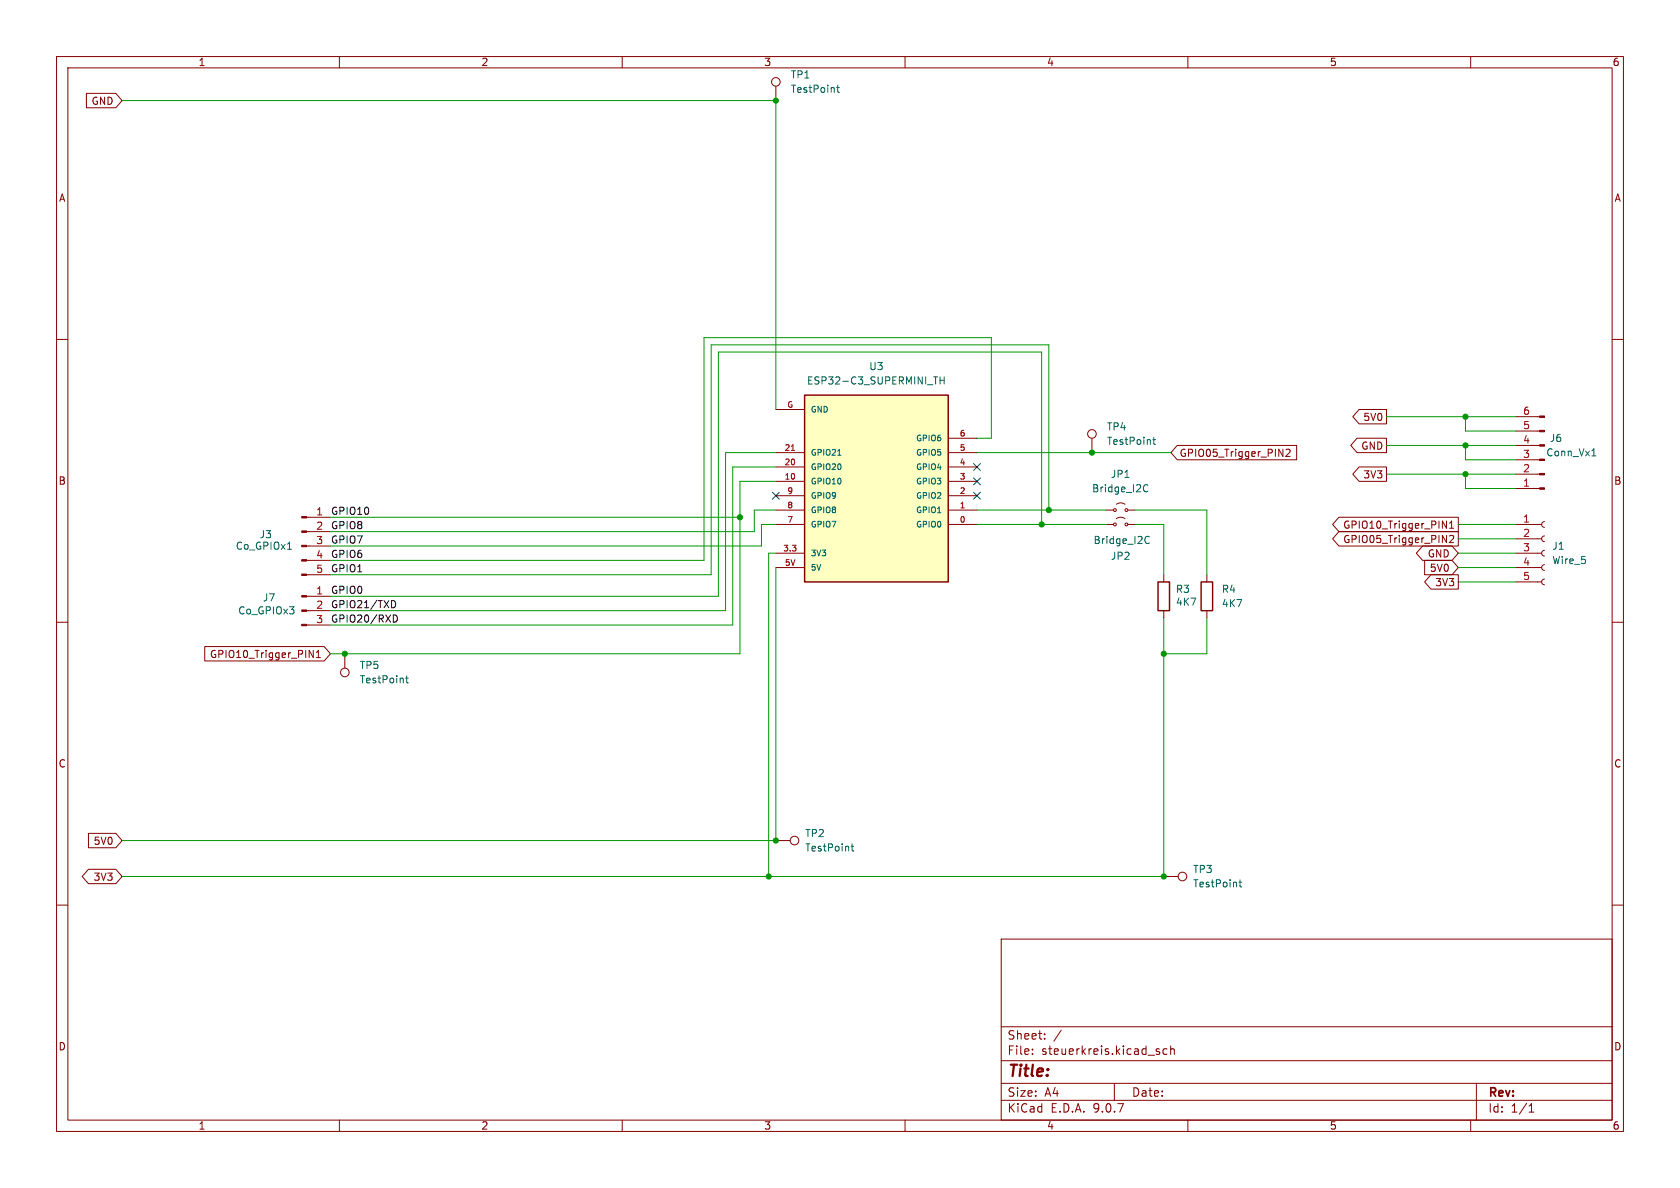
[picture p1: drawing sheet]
(kicad_sch
 (version 20250114)
 (generator "eeschema")
 (generator_version "9.0")
 (paper "A4")
 (lib_symbols
  (symbol "Connector:Conn_01x03_Pin"
   (pin_names
    (offset 1.016) (hide yes)) (exclude_from_sim no) (in_bom yes) (on_board yes)
   (property "Reference" "J" (at 0 5.08 0) (effects (font (size 1.27 1.27))))
   (property "Value" "Conn_01x03_Pin" (at 0 -5.08 0) (effects (font (size 1.27 1.27))))
   (property "Footprint" "" (at 0 0 0) (effects (font (size 1.27 1.27)) (hide yes)))
   (property "Datasheet" "~" (at 0 0 0) (effects (font (size 1.27 1.27)) (hide yes)))
   (property "Description" "Generic connector, single row, 01x03, script generated" (at 0 0 0) (effects (font (size 1.27 1.27)) (hide yes)))
   (property "ki_locked" "" (at 0 0 0) (effects (font (size 1.27 1.27))))
   (symbol "Conn_01x03_Pin_1_1"
    (rectangle (start 0.8636 2.667) (end 0 2.413) (stroke (width 0.1524) (type default)) (fill (type outline)))
    (rectangle (start 0.8636 0.127) (end 0 -0.127) (stroke (width 0.1524) (type default)) (fill (type outline)))
    (rectangle (start 0.8636 -2.413) (end 0 -2.667) (stroke (width 0.1524) (type default)) (fill (type outline)))
    (polyline (pts (xy 1.27 2.54) (xy 0.8636 2.54)) (stroke (width 0.1524) (type default)) (fill (type none)))
    (polyline (pts (xy 1.27 0) (xy 0.8636 0)) (stroke (width 0.1524) (type default)) (fill (type none)))
    (polyline (pts (xy 1.27 -2.54) (xy 0.8636 -2.54)) (stroke (width 0.1524) (type default)) (fill (type none)))
    (pin passive line (at 5.08 2.54 180) (length 3.81) (name "Pin_1" (effects (font (size 1.27 1.27)))) (number "1" (effects (font (size 1.27 1.27)))))
    (pin passive line (at 5.08 0 180) (length 3.81) (name "Pin_2" (effects (font (size 1.27 1.27)))) (number "2" (effects (font (size 1.27 1.27)))))
    (pin passive line (at 5.08 -2.54 180) (length 3.81) (name "Pin_3" (effects (font (size 1.27 1.27)))) (number "3" (effects (font (size 1.27 1.27))))))
   (embedded_fonts no))
  (symbol "Connector:Conn_01x05_Pin"
   (pin_names
    (offset 1.016) (hide yes)) (exclude_from_sim no) (in_bom yes) (on_board yes)
   (property "Reference" "J" (at 0 7.62 0) (effects (font (size 1.27 1.27))))
   (property "Value" "Conn_01x05_Pin" (at 0 -7.62 0) (effects (font (size 1.27 1.27))))
   (property "Footprint" "" (at 0 0 0) (effects (font (size 1.27 1.27)) (hide yes)))
   (property "Datasheet" "~" (at 0 0 0) (effects (font (size 1.27 1.27)) (hide yes)))
   (property "Description" "Generic connector, single row, 01x05, script generated" (at 0 0 0) (effects (font (size 1.27 1.27)) (hide yes)))
   (property "ki_locked" "" (at 0 0 0) (effects (font (size 1.27 1.27))))
   (symbol "Conn_01x05_Pin_1_1"
    (rectangle (start 0.8636 5.207) (end 0 4.953) (stroke (width 0.1524) (type default)) (fill (type outline)))
    (rectangle (start 0.8636 2.667) (end 0 2.413) (stroke (width 0.1524) (type default)) (fill (type outline)))
    (rectangle (start 0.8636 0.127) (end 0 -0.127) (stroke (width 0.1524) (type default)) (fill (type outline)))
    (rectangle (start 0.8636 -2.413) (end 0 -2.667) (stroke (width 0.1524) (type default)) (fill (type outline)))
    (rectangle (start 0.8636 -4.953) (end 0 -5.207) (stroke (width 0.1524) (type default)) (fill (type outline)))
    (polyline (pts (xy 1.27 5.08) (xy 0.8636 5.08)) (stroke (width 0.1524) (type default)) (fill (type none)))
    (polyline (pts (xy 1.27 2.54) (xy 0.8636 2.54)) (stroke (width 0.1524) (type default)) (fill (type none)))
    (polyline (pts (xy 1.27 0) (xy 0.8636 0)) (stroke (width 0.1524) (type default)) (fill (type none)))
    (polyline (pts (xy 1.27 -2.54) (xy 0.8636 -2.54)) (stroke (width 0.1524) (type default)) (fill (type none)))
    (polyline (pts (xy 1.27 -5.08) (xy 0.8636 -5.08)) (stroke (width 0.1524) (type default)) (fill (type none)))
    (pin passive line (at 5.08 5.08 180) (length 3.81) (name "Pin_1" (effects (font (size 1.27 1.27)))) (number "1" (effects (font (size 1.27 1.27)))))
    (pin passive line (at 5.08 2.54 180) (length 3.81) (name "Pin_2" (effects (font (size 1.27 1.27)))) (number "2" (effects (font (size 1.27 1.27)))))
    (pin passive line (at 5.08 0 180) (length 3.81) (name "Pin_3" (effects (font (size 1.27 1.27)))) (number "3" (effects (font (size 1.27 1.27)))))
    (pin passive line (at 5.08 -2.54 180) (length 3.81) (name "Pin_4" (effects (font (size 1.27 1.27)))) (number "4" (effects (font (size 1.27 1.27)))))
    (pin passive line (at 5.08 -5.08 180) (length 3.81) (name "Pin_5" (effects (font (size 1.27 1.27)))) (number "5" (effects (font (size 1.27 1.27))))))
   (embedded_fonts no))
  (symbol "Connector:Conn_01x05_Socket"
   (pin_names
    (offset 1.016) (hide yes)) (exclude_from_sim no) (in_bom yes) (on_board yes)
   (property "Reference" "J" (at 0 7.62 0) (effects (font (size 1.27 1.27))))
   (property "Value" "Conn_01x05_Socket" (at 0 -7.62 0) (effects (font (size 1.27 1.27))))
   (property "Footprint" "" (at 0 0 0) (effects (font (size 1.27 1.27)) (hide yes)))
   (property "Datasheet" "~" (at 0 0 0) (effects (font (size 1.27 1.27)) (hide yes)))
   (property "Description" "Generic connector, single row, 01x05, script generated" (at 0 0 0) (effects (font (size 1.27 1.27)) (hide yes)))
   (property "ki_locked" "" (at 0 0 0) (effects (font (size 1.27 1.27))))
   (symbol "Conn_01x05_Socket_1_1"
    (polyline (pts (xy -1.27 5.08) (xy -0.508 5.08)) (stroke (width 0.1524) (type default)) (fill (type none)))
    (polyline (pts (xy -1.27 2.54) (xy -0.508 2.54)) (stroke (width 0.1524) (type default)) (fill (type none)))
    (polyline (pts (xy -1.27 0) (xy -0.508 0)) (stroke (width 0.1524) (type default)) (fill (type none)))
    (polyline (pts (xy -1.27 -2.54) (xy -0.508 -2.54)) (stroke (width 0.1524) (type default)) (fill (type none)))
    (polyline (pts (xy -1.27 -5.08) (xy -0.508 -5.08)) (stroke (width 0.1524) (type default)) (fill (type none)))
    (arc (start 0 4.572) (mid -0.5058 5.08) (end 0 5.588) (stroke (width 0.1524) (type default)) (fill (type none)))
    (arc (start 0 2.032) (mid -0.5058 2.54) (end 0 3.048) (stroke (width 0.1524) (type default)) (fill (type none)))
    (arc (start 0 -0.508) (mid -0.5058 0) (end 0 0.508) (stroke (width 0.1524) (type default)) (fill (type none)))
    (arc (start 0 -3.048) (mid -0.5058 -2.54) (end 0 -2.032) (stroke (width 0.1524) (type default)) (fill (type none)))
    (arc (start 0 -5.588) (mid -0.5058 -5.08) (end 0 -4.572) (stroke (width 0.1524) (type default)) (fill (type none)))
    (pin passive line (at -5.08 5.08 0) (length 3.81) (name "Pin_1" (effects (font (size 1.27 1.27)))) (number "1" (effects (font (size 1.27 1.27)))))
    (pin passive line (at -5.08 2.54 0) (length 3.81) (name "Pin_2" (effects (font (size 1.27 1.27)))) (number "2" (effects (font (size 1.27 1.27)))))
    (pin passive line (at -5.08 0 0) (length 3.81) (name "Pin_3" (effects (font (size 1.27 1.27)))) (number "3" (effects (font (size 1.27 1.27)))))
    (pin passive line (at -5.08 -2.54 0) (length 3.81) (name "Pin_4" (effects (font (size 1.27 1.27)))) (number "4" (effects (font (size 1.27 1.27)))))
    (pin passive line (at -5.08 -5.08 0) (length 3.81) (name "Pin_5" (effects (font (size 1.27 1.27)))) (number "5" (effects (font (size 1.27 1.27))))))
   (embedded_fonts no))
  (symbol "Connector:Conn_01x06_Pin"
   (pin_names
    (offset 1.016) (hide yes)) (exclude_from_sim no) (in_bom yes) (on_board yes)
   (property "Reference" "J" (at 0 7.62 0) (effects (font (size 1.27 1.27))))
   (property "Value" "Conn_01x06_Pin" (at 0 -10.16 0) (effects (font (size 1.27 1.27))))
   (property "Footprint" "" (at 0 0 0) (effects (font (size 1.27 1.27)) (hide yes)))
   (property "Datasheet" "~" (at 0 0 0) (effects (font (size 1.27 1.27)) (hide yes)))
   (property "Description" "Generic connector, single row, 01x06, script generated" (at 0 0 0) (effects (font (size 1.27 1.27)) (hide yes)))
   (property "ki_locked" "" (at 0 0 0) (effects (font (size 1.27 1.27))))
   (symbol "Conn_01x06_Pin_1_1"
    (rectangle (start 0.8636 5.207) (end 0 4.953) (stroke (width 0.1524) (type default)) (fill (type outline)))
    (rectangle (start 0.8636 2.667) (end 0 2.413) (stroke (width 0.1524) (type default)) (fill (type outline)))
    (rectangle (start 0.8636 0.127) (end 0 -0.127) (stroke (width 0.1524) (type default)) (fill (type outline)))
    (rectangle (start 0.8636 -2.413) (end 0 -2.667) (stroke (width 0.1524) (type default)) (fill (type outline)))
    (rectangle (start 0.8636 -4.953) (end 0 -5.207) (stroke (width 0.1524) (type default)) (fill (type outline)))
    (rectangle (start 0.8636 -7.493) (end 0 -7.747) (stroke (width 0.1524) (type default)) (fill (type outline)))
    (polyline (pts (xy 1.27 5.08) (xy 0.8636 5.08)) (stroke (width 0.1524) (type default)) (fill (type none)))
    (polyline (pts (xy 1.27 2.54) (xy 0.8636 2.54)) (stroke (width 0.1524) (type default)) (fill (type none)))
    (polyline (pts (xy 1.27 0) (xy 0.8636 0)) (stroke (width 0.1524) (type default)) (fill (type none)))
    (polyline (pts (xy 1.27 -2.54) (xy 0.8636 -2.54)) (stroke (width 0.1524) (type default)) (fill (type none)))
    (polyline (pts (xy 1.27 -5.08) (xy 0.8636 -5.08)) (stroke (width 0.1524) (type default)) (fill (type none)))
    (polyline (pts (xy 1.27 -7.62) (xy 0.8636 -7.62)) (stroke (width 0.1524) (type default)) (fill (type none)))
    (pin passive line (at 5.08 5.08 180) (length 3.81) (name "Pin_1" (effects (font (size 1.27 1.27)))) (number "1" (effects (font (size 1.27 1.27)))))
    (pin passive line (at 5.08 2.54 180) (length 3.81) (name "Pin_2" (effects (font (size 1.27 1.27)))) (number "2" (effects (font (size 1.27 1.27)))))
    (pin passive line (at 5.08 0 180) (length 3.81) (name "Pin_3" (effects (font (size 1.27 1.27)))) (number "3" (effects (font (size 1.27 1.27)))))
    (pin passive line (at 5.08 -2.54 180) (length 3.81) (name "Pin_4" (effects (font (size 1.27 1.27)))) (number "4" (effects (font (size 1.27 1.27)))))
    (pin passive line (at 5.08 -5.08 180) (length 3.81) (name "Pin_5" (effects (font (size 1.27 1.27)))) (number "5" (effects (font (size 1.27 1.27)))))
    (pin passive line (at 5.08 -7.62 180) (length 3.81) (name "Pin_6" (effects (font (size 1.27 1.27)))) (number "6" (effects (font (size 1.27 1.27))))))
   (embedded_fonts no))
  (symbol "Connector:TestPoint"
   (pin_numbers (hide yes))
   (pin_names
    (offset 0.762) (hide yes)) (exclude_from_sim no) (in_bom yes) (on_board yes)
   (property "Reference" "TP" (at 0 6.858 0) (effects (font (size 1.27 1.27))))
   (property "Value" "TestPoint" (at 0 5.08 0) (effects (font (size 1.27 1.27))))
   (property "Footprint" "" (at 5.08 0 0) (effects (font (size 1.27 1.27)) (hide yes)))
   (property "Datasheet" "~" (at 5.08 0 0) (effects (font (size 1.27 1.27)) (hide yes)))
   (property "Description" "test point" (at 0 0 0) (effects (font (size 1.27 1.27)) (hide yes)))
   (symbol "TestPoint_0_1"
    (circle (center 0 3.302) (radius 0.762) (stroke (width 0) (type default)) (fill (type none))))
   (symbol "TestPoint_1_1"
    (pin passive line (at 0 0 90) (length 2.54) (name "1" (effects (font (size 1.27 1.27)))) (number "1" (effects (font (size 1.27 1.27))))))
   (embedded_fonts no))
  (symbol "Device:R"
   (pin_numbers (hide yes))
   (pin_names
    (offset 0)) (exclude_from_sim no) (in_bom yes) (on_board yes)
   (property "Reference" "R" (at 2.032 0 90) (effects (font (size 1.27 1.27))))
   (property "Value" "R" (at 0 0 90) (effects (font (size 1.27 1.27))))
   (property "Footprint" "" (at -1.778 0 90) (effects (font (size 1.27 1.27)) (hide yes)))
   (property "Datasheet" "~" (at 0 0 0) (effects (font (size 1.27 1.27)) (hide yes)))
   (property "Description" "Resistor" (at 0 0 0) (effects (font (size 1.27 1.27)) (hide yes)))
   (symbol "R_0_1"
    (rectangle (start -1.016 -2.54) (end 1.016 2.54) (stroke (width 0.254) (type default)) (fill (type none))))
   (symbol "R_1_1"
    (pin passive line (at 0 3.81 270) (length 1.27) (name "~" (effects (font (size 1.27 1.27)))) (number "1" (effects (font (size 1.27 1.27)))))
    (pin passive line (at 0 -3.81 90) (length 1.27) (name "~" (effects (font (size 1.27 1.27)))) (number "2" (effects (font (size 1.27 1.27))))))
   (embedded_fonts no))
  (symbol "ESP32-C3_SUPERMINI_TH:ESP32-C3_SUPERMINI_TH"
   (pin_names
    (offset 1.016)) (exclude_from_sim no) (in_bom yes) (on_board yes)
   (property "Reference" "U" (at -12.7 16.002 0) (effects (font (size 1.27 1.27)) (justify left bottom)))
   (property "Value" "ESP32-C3_SUPERMINI_TH" (at -12.7 -20.32 0) (effects (font (size 1.27 1.27)) (justify left bottom)))
   (property "Footprint" "ESP32-C3_SUPERMINI_TH:MODULE_ESP32-C3_SUPERMINI_TH" (at 0 0 0) (effects (font (size 1.27 1.27)) (justify bottom) (hide yes)))
   (property "Datasheet" "" (at 0 0 0) (effects (font (size 1.27 1.27)) (hide yes)))
   (property "Description" "" (at 0 0 0) (effects (font (size 1.27 1.27)) (hide yes)))
   (property "MF" "Espressif Systems" (at 0 0 0) (effects (font (size 1.27 1.27)) (justify bottom) (hide yes)))
   (property "Description_1" "Super tiny ESP32-C3 board" (at 0 0 0) (effects (font (size 1.27 1.27)) (justify bottom) (hide yes)))
   (property "CREATOR" "DIZAR" (at 0 0 0) (effects (font (size 1.27 1.27)) (justify bottom) (hide yes)))
   (property "Price" "None" (at 0 0 0) (effects (font (size 1.27 1.27)) (justify bottom) (hide yes)))
   (property "Package" "Package" (at 0 0 0) (effects (font (size 1.27 1.27)) (justify bottom) (hide yes)))
   (property "Check_prices" "https://www.snapeda.com/parts/ESP32-C3%20SuperMini_TH/Espressif+Systems/view-part/?ref=eda" (at 0 0 0) (effects (font (size 1.27 1.27)) (justify bottom) (hide yes)))
   (property "STANDARD" "IPC-7351B" (at 0 0 0) (effects (font (size 1.27 1.27)) (justify bottom) (hide yes)))
   (property "VERIFIER" "" (at 0 0 0) (effects (font (size 1.27 1.27)) (justify bottom) (hide yes)))
   (property "SnapEDA_Link" "https://www.snapeda.com/parts/ESP32-C3%20SuperMini_TH/Espressif+Systems/view-part/?ref=snap" (at 0 0 0) (effects (font (size 1.27 1.27)) (justify bottom) (hide yes)))
   (property "MP" "ESP32-C3 SuperMini_TH" (at 0 0 0) (effects (font (size 1.27 1.27)) (justify bottom) (hide yes)))
   (property "Availability" "Not in stock" (at 0 0 0) (effects (font (size 1.27 1.27)) (justify bottom) (hide yes)))
   (property "MANUFACTURER" "Espressif Systems" (at 0 0 0) (effects (font (size 1.27 1.27)) (justify bottom) (hide yes)))
   (symbol "ESP32-C3_SUPERMINI_TH_0_0"
    (rectangle (start -12.7 -17.78) (end 12.7 15.24) (stroke (width 0.254) (type default)) (fill (type background)))
    (pin bidirectional line (at -17.78 5.08 0) (length 5.08) (name "GPIO0" (effects (font (size 1.016 1.016)))) (number "0" (effects (font (size 1.016 1.016)))))
    (pin bidirectional line (at -17.78 2.54 0) (length 5.08) (name "GPIO1" (effects (font (size 1.016 1.016)))) (number "1" (effects (font (size 1.016 1.016)))))
    (pin bidirectional line (at -17.78 0 0) (length 5.08) (name "GPIO2" (effects (font (size 1.016 1.016)))) (number "2" (effects (font (size 1.016 1.016)))))
    (pin bidirectional line (at -17.78 -2.54 0) (length 5.08) (name "GPIO3" (effects (font (size 1.016 1.016)))) (number "3" (effects (font (size 1.016 1.016)))))
    (pin bidirectional line (at -17.78 -5.08 0) (length 5.08) (name "GPIO4" (effects (font (size 1.016 1.016)))) (number "4" (effects (font (size 1.016 1.016)))))
    (pin bidirectional line (at -17.78 -7.62 0) (length 5.08) (name "GPIO5" (effects (font (size 1.016 1.016)))) (number "5" (effects (font (size 1.016 1.016)))))
    (pin bidirectional line (at -17.78 -10.16 0) (length 5.08) (name "GPIO6" (effects (font (size 1.016 1.016)))) (number "6" (effects (font (size 1.016 1.016)))))
    (pin power_in line (at 17.78 12.7 180) (length 5.08) (name "5V" (effects (font (size 1.016 1.016)))) (number "5V" (effects (font (size 1.016 1.016)))))
    (pin power_in line (at 17.78 10.16 180) (length 5.08) (name "3V3" (effects (font (size 1.016 1.016)))) (number "3.3" (effects (font (size 1.016 1.016)))))
    (pin bidirectional line (at 17.78 5.08 180) (length 5.08) (name "GPIO7" (effects (font (size 1.016 1.016)))) (number "7" (effects (font (size 1.016 1.016)))))
    (pin bidirectional line (at 17.78 2.54 180) (length 5.08) (name "GPIO8" (effects (font (size 1.016 1.016)))) (number "8" (effects (font (size 1.016 1.016)))))
    (pin bidirectional line (at 17.78 0 180) (length 5.08) (name "GPIO9" (effects (font (size 1.016 1.016)))) (number "9" (effects (font (size 1.016 1.016)))))
    (pin bidirectional line (at 17.78 -2.54 180) (length 5.08) (name "GPIO10" (effects (font (size 1.016 1.016)))) (number "10" (effects (font (size 1.016 1.016)))))
    (pin bidirectional line (at 17.78 -5.08 180) (length 5.08) (name "GPIO20" (effects (font (size 1.016 1.016)))) (number "20" (effects (font (size 1.016 1.016)))))
    (pin bidirectional line (at 17.78 -7.62 180) (length 5.08) (name "GPIO21" (effects (font (size 1.016 1.016)))) (number "21" (effects (font (size 1.016 1.016)))))
    (pin power_in line (at 17.78 -15.24 180) (length 5.08) (name "GND" (effects (font (size 1.016 1.016)))) (number "G" (effects (font (size 1.016 1.016))))))
   (embedded_fonts no))
  (symbol "Jumper:Jumper_2_Small_Open"
   (pin_numbers (hide yes))
   (pin_names
    (offset 0) (hide yes)) (exclude_from_sim no) (in_bom yes) (on_board yes)
   (property "Reference" "JP" (at 0 2.794 0) (effects (font (size 1.27 1.27))))
   (property "Value" "Jumper_2_Small_Open" (at 0 -2.286 0) (effects (font (size 1.27 1.27))))
   (property "Footprint" "" (at 0 0 0) (effects (font (size 1.27 1.27)) (hide yes)))
   (property "Datasheet" "~" (at 0 0 0) (effects (font (size 1.27 1.27)) (hide yes)))
   (property "Description" "Jumper, 2-pole, small symbol, open" (at 0 0 0) (effects (font (size 1.27 1.27)) (hide yes)))
   (symbol "Jumper_2_Small_Open_0_0"
    (circle (center -1.016 0) (radius 0.254) (stroke (width 0) (type default)) (fill (type none)))
    (circle (center 1.016 0) (radius 0.254) (stroke (width 0) (type default)) (fill (type none))))
   (symbol "Jumper_2_Small_Open_0_1"
    (arc (start -0.762 1.0196) (mid 0 1.2729) (end 0.762 1.0196) (stroke (width 0) (type default)) (fill (type none))))
   (symbol "Jumper_2_Small_Open_1_1"
    (pin passive line (at -2.54 0 0) (length 1.27) (name "A" (effects (font (size 1.27 1.27)))) (number "1" (effects (font (size 1.27 1.27)))))
    (pin passive line (at 2.54 0 180) (length 1.27) (name "B" (effects (font (size 1.27 1.27)))) (number "2" (effects (font (size 1.27 1.27))))))
   (embedded_fonts no)))
 (junction
  (at 135.89 154.94)
  (diameter 0)
  (color 0 0 0 0))
 (junction
  (at 60.96 115.57)
  (diameter 0)
  (color 0 0 0 0))
 (junction
  (at 259.08 78.74)
  (diameter 0)
  (color 0 0 0 0))
 (junction
  (at 205.74 154.94)
  (diameter 0)
  (color 0 0 0 0))
 (junction
  (at 205.74 115.57)
  (diameter 0)
  (color 0 0 0 0))
 (junction
  (at 259.08 73.66)
  (diameter 0)
  (color 0 0 0 0))
 (junction
  (at 137.16 17.78)
  (diameter 0)
  (color 0 0 0 0))
 (junction
  (at 259.08 83.82)
  (diameter 0)
  (color 0 0 0 0))
 (junction
  (at 185.42 90.17)
  (diameter 0)
  (color 0 0 0 0))
 (junction
  (at 193.04 80.01)
  (diameter 0)
  (color 0 0 0 0))
 (junction
  (at 130.81 91.44)
  (diameter 0)
  (color 0 0 0 0))
 (junction
  (at 184.15 92.71)
  (diameter 0)
  (color 0 0 0 0))
 (junction
  (at 137.16 148.59)
  (diameter 0)
  (color 0 0 0 0))
 (no_connect
  (at 172.72 82.55))
 (no_connect
  (at 172.72 85.09))
 (no_connect
  (at 137.16 87.63))
 (no_connect
  (at 172.72 87.63))
 (wire
  (pts (xy 257.81 92.71) (xy 267.97 92.71))
  (stroke (width 0) (type default)))
 (wire
  (pts (xy 124.46 59.69) (xy 175.26 59.69))
  (stroke (width 0) (type default)))
 (wire
  (pts (xy 259.08 73.66) (xy 267.97 73.66))
  (stroke (width 0) (type default)))
 (wire
  (pts (xy 193.04 80.01) (xy 207.01 80.01))
  (stroke (width 0) (type default)))
 (wire
  (pts (xy 137.16 148.59) (xy 137.16 100.33))
  (stroke (width 0) (type default)))
 (wire
  (pts (xy 257.81 102.87) (xy 267.97 102.87))
  (stroke (width 0) (type default)))
 (wire
  (pts (xy 257.81 95.25) (xy 267.97 95.25))
  (stroke (width 0) (type default)))
 (wire
  (pts (xy 128.27 107.95) (xy 128.27 80.01))
  (stroke (width 0) (type default)))
 (wire
  (pts (xy 58.42 96.52) (xy 134.62 96.52))
  (stroke (width 0) (type default)))
 (wire
  (pts (xy 129.54 82.55) (xy 137.16 82.55))
  (stroke (width 0) (type default)))
 (wire
  (pts (xy 58.42 93.98) (xy 133.35 93.98))
  (stroke (width 0) (type default)))
 (wire
  (pts (xy 58.42 105.41) (xy 127 105.41))
  (stroke (width 0) (type default)))
 (wire
  (pts (xy 21.59 17.78) (xy 137.16 17.78))
  (stroke (width 0) (type default)))
 (wire
  (pts (xy 130.81 85.09) (xy 130.81 91.44))
  (stroke (width 0) (type default)))
 (wire
  (pts (xy 185.42 60.96) (xy 185.42 90.17))
  (stroke (width 0) (type default)))
 (wire
  (pts (xy 205.74 115.57) (xy 213.36 115.57))
  (stroke (width 0) (type default)))
 (wire
  (pts (xy 133.35 90.17) (xy 137.16 90.17))
  (stroke (width 0) (type default)))
 (wire
  (pts (xy 259.08 76.2) (xy 267.97 76.2))
  (stroke (width 0) (type default)))
 (wire
  (pts (xy 21.59 154.94) (xy 135.89 154.94))
  (stroke (width 0) (type default)))
 (wire
  (pts (xy 58.42 110.49) (xy 129.54 110.49))
  (stroke (width 0) (type default)))
 (wire
  (pts (xy 205.74 92.71) (xy 205.74 101.6))
  (stroke (width 0) (type default)))
 (wire
  (pts (xy 58.42 91.44) (xy 130.81 91.44))
  (stroke (width 0) (type default)))
 (wire
  (pts (xy 175.26 59.69) (xy 175.26 77.47))
  (stroke (width 0) (type default)))
 (wire
  (pts (xy 58.42 101.6) (xy 125.73 101.6))
  (stroke (width 0) (type default)))
 (wire
  (pts (xy 135.89 97.79) (xy 135.89 154.94))
  (stroke (width 0) (type default)))
 (wire
  (pts (xy 245.11 73.66) (xy 259.08 73.66))
  (stroke (width 0) (type default)))
 (wire
  (pts (xy 213.36 109.22) (xy 213.36 115.57))
  (stroke (width 0) (type default)))
 (wire
  (pts (xy 259.08 73.66) (xy 259.08 76.2))
  (stroke (width 0) (type default)))
 (wire
  (pts (xy 259.08 81.28) (xy 267.97 81.28))
  (stroke (width 0) (type default)))
 (wire
  (pts (xy 184.15 62.23) (xy 184.15 92.71))
  (stroke (width 0) (type default)))
 (wire
  (pts (xy 200.66 90.17) (xy 213.36 90.17))
  (stroke (width 0) (type default)))
 (wire
  (pts (xy 133.35 93.98) (xy 133.35 90.17))
  (stroke (width 0) (type default)))
 (wire
  (pts (xy 127 105.41) (xy 127 62.23))
  (stroke (width 0) (type default)))
 (wire
  (pts (xy 172.72 90.17) (xy 185.42 90.17))
  (stroke (width 0) (type default)))
 (wire
  (pts (xy 257.81 97.79) (xy 267.97 97.79))
  (stroke (width 0) (type default)))
 (wire
  (pts (xy 259.08 83.82) (xy 267.97 83.82))
  (stroke (width 0) (type default)))
 (wire
  (pts (xy 134.62 96.52) (xy 134.62 92.71))
  (stroke (width 0) (type default)))
 (wire
  (pts (xy 125.73 60.96) (xy 185.42 60.96))
  (stroke (width 0) (type default)))
 (wire
  (pts (xy 259.08 83.82) (xy 259.08 86.36))
  (stroke (width 0) (type default)))
 (wire
  (pts (xy 58.42 99.06) (xy 124.46 99.06))
  (stroke (width 0) (type default)))
 (wire
  (pts (xy 130.81 91.44) (xy 130.81 115.57))
  (stroke (width 0) (type default)))
 (wire
  (pts (xy 245.11 78.74) (xy 259.08 78.74))
  (stroke (width 0) (type default)))
 (wire
  (pts (xy 259.08 78.74) (xy 267.97 78.74))
  (stroke (width 0) (type default)))
 (wire
  (pts (xy 127 62.23) (xy 184.15 62.23))
  (stroke (width 0) (type default)))
 (wire
  (pts (xy 175.26 77.47) (xy 172.72 77.47))
  (stroke (width 0) (type default)))
 (wire
  (pts (xy 60.96 115.57) (xy 130.81 115.57))
  (stroke (width 0) (type default)))
 (wire
  (pts (xy 259.08 86.36) (xy 267.97 86.36))
  (stroke (width 0) (type default)))
 (wire
  (pts (xy 172.72 92.71) (xy 184.15 92.71))
  (stroke (width 0) (type default)))
 (wire
  (pts (xy 137.16 97.79) (xy 135.89 97.79))
  (stroke (width 0) (type default)))
 (wire
  (pts (xy 125.73 101.6) (xy 125.73 60.96))
  (stroke (width 0) (type default)))
 (wire
  (pts (xy 58.42 107.95) (xy 128.27 107.95))
  (stroke (width 0) (type default)))
 (wire
  (pts (xy 172.72 80.01) (xy 193.04 80.01))
  (stroke (width 0) (type default)))
 (wire
  (pts (xy 213.36 90.17) (xy 213.36 101.6))
  (stroke (width 0) (type default)))
 (wire
  (pts (xy 205.74 115.57) (xy 205.74 154.94))
  (stroke (width 0) (type default)))
 (wire
  (pts (xy 130.81 85.09) (xy 137.16 85.09))
  (stroke (width 0) (type default)))
 (wire
  (pts (xy 185.42 90.17) (xy 195.58 90.17))
  (stroke (width 0) (type default)))
 (wire
  (pts (xy 135.89 154.94) (xy 205.74 154.94))
  (stroke (width 0) (type default)))
 (wire
  (pts (xy 245.11 83.82) (xy 259.08 83.82))
  (stroke (width 0) (type default)))
 (wire
  (pts (xy 128.27 80.01) (xy 137.16 80.01))
  (stroke (width 0) (type default)))
 (wire
  (pts (xy 58.42 115.57) (xy 60.96 115.57))
  (stroke (width 0) (type default)))
 (wire
  (pts (xy 259.08 81.28) (xy 259.08 78.74))
  (stroke (width 0) (type default)))
 (wire
  (pts (xy 129.54 110.49) (xy 129.54 82.55))
  (stroke (width 0) (type default)))
 (wire
  (pts (xy 21.59 148.59) (xy 137.16 148.59))
  (stroke (width 0) (type default)))
 (wire
  (pts (xy 184.15 92.71) (xy 195.58 92.71))
  (stroke (width 0) (type default)))
 (wire
  (pts (xy 257.81 100.33) (xy 267.97 100.33))
  (stroke (width 0) (type default)))
 (wire
  (pts (xy 137.16 17.78) (xy 137.16 72.39))
  (stroke (width 0) (type default)))
 (wire
  (pts (xy 124.46 99.06) (xy 124.46 59.69))
  (stroke (width 0) (type default)))
 (wire
  (pts (xy 200.66 92.71) (xy 205.74 92.71))
  (stroke (width 0) (type default)))
 (wire
  (pts (xy 134.62 92.71) (xy 137.16 92.71))
  (stroke (width 0) (type default)))
 (wire
  (pts (xy 205.74 109.22) (xy 205.74 115.57))
  (stroke (width 0) (type default)))
 (label "GPIO0"
  (at 58.42 105.41 0)
  (effects (font (size 1.27 1.27)) (justify left bottom)))
 (label "GPIO1"
  (at 58.42 101.6 0)
  (effects (font (size 1.27 1.27)) (justify left bottom)))
 (label "GPIO7"
  (at 58.42 96.52 0)
  (effects (font (size 1.27 1.27)) (justify left bottom)))
 (label "GPIO21/TXD"
  (at 58.42 107.95 0)
  (effects (font (size 1.27 1.27)) (justify left bottom)))
 (label "GPIO6"
  (at 58.42 99.06 0)
  (effects (font (size 1.27 1.27)) (justify left bottom)))
 (label "GPIO8"
  (at 58.42 93.98 0)
  (effects (font (size 1.27 1.27)) (justify left bottom)))
 (label "GPIO10"
  (at 58.42 91.44 0)
  (effects (font (size 1.27 1.27)) (justify left bottom)))
 (label "GPIO20/RXD"
  (at 58.42 110.49 0)
  (effects (font (size 1.27 1.27)) (justify left bottom)))
 (global_label "GPIO05_Trigger_PIN2"
  (shape output)
  (at 257.81 95.25 180)
  (fields_autoplaced yes)
  (effects (font (size 1.27 1.27)) (justify right))
  (property "Intersheetrefs" "${INTERSHEET_REFS}" (at 235.0491 95.25 0) (effects (font (size 1.27 1.27)) (justify right) (hide yes))))
 (global_label "GND"
  (shape bidirectional)
  (at 257.81 97.79 180)
  (fields_autoplaced yes)
  (effects (font (size 1.27 1.27)) (justify right))
  (property "Intersheetrefs" "${INTERSHEET_REFS}" (at 249.843 97.79 0) (effects (font (size 1.27 1.27)) (justify right) (hide yes))))
 (global_label "GPIO05_Trigger_PIN2"
  (shape input)
  (at 207.01 80.01 0)
  (fields_autoplaced yes)
  (effects (font (size 1.27 1.27)) (justify left))
  (property "Intersheetrefs" "${INTERSHEET_REFS}" (at 229.7709 80.01 0) (effects (font (size 1.27 1.27)) (justify left) (hide yes))))
 (global_label "3V3"
  (shape output)
  (at 245.11 83.82 180)
  (fields_autoplaced yes)
  (effects (font (size 1.27 1.27)) (justify right))
  (property "Intersheetrefs" "${INTERSHEET_REFS}" (at 238.6172 83.82 0) (effects (font (size 1.27 1.27)) (justify right) (hide yes))))
 (global_label "3V3"
  (shape output)
  (at 257.81 102.87 180)
  (fields_autoplaced yes)
  (effects (font (size 1.27 1.27)) (justify right))
  (property "Intersheetrefs" "${INTERSHEET_REFS}" (at 251.3172 102.87 0) (effects (font (size 1.27 1.27)) (justify right) (hide yes))))
 (global_label "5V0"
  (shape input)
  (at 21.59 148.59 180)
  (fields_autoplaced yes)
  (effects (font (size 1.27 1.27)) (justify right))
  (property "Intersheetrefs" "${INTERSHEET_REFS}" (at 15.0972 148.59 0) (effects (font (size 1.27 1.27)) (justify right) (hide yes))))
 (global_label "5V0"
  (shape input)
  (at 257.81 100.33 180)
  (fields_autoplaced yes)
  (effects (font (size 1.27 1.27)) (justify right))
  (property "Intersheetrefs" "${INTERSHEET_REFS}" (at 251.3172 100.33 0) (effects (font (size 1.27 1.27)) (justify right) (hide yes))))
 (global_label "3V3"
  (shape bidirectional)
  (at 21.59 154.94 180)
  (fields_autoplaced yes)
  (effects (font (size 1.27 1.27)) (justify right))
  (property "Intersheetrefs" "${INTERSHEET_REFS}" (at 13.9859 154.94 0) (effects (font (size 1.27 1.27)) (justify right) (hide yes))))
 (global_label "GND"
  (shape output)
  (at 245.11 78.74 180)
  (fields_autoplaced yes)
  (effects (font (size 1.27 1.27)) (justify right))
  (property "Intersheetrefs" "${INTERSHEET_REFS}" (at 238.2543 78.74 0) (effects (font (size 1.27 1.27)) (justify right) (hide yes))))
 (global_label "GPIO10_Trigger_PIN1"
  (shape output)
  (at 257.81 92.71 180)
  (fields_autoplaced yes)
  (effects (font (size 1.27 1.27)) (justify right))
  (property "Intersheetrefs" "${INTERSHEET_REFS}" (at 235.0491 92.71 0) (effects (font (size 1.27 1.27)) (justify right) (hide yes))))
 (global_label "5V0"
  (shape output)
  (at 245.11 73.66 180)
  (fields_autoplaced yes)
  (effects (font (size 1.27 1.27)) (justify right))
  (property "Intersheetrefs" "${INTERSHEET_REFS}" (at 238.6172 73.66 0) (effects (font (size 1.27 1.27)) (justify right) (hide yes))))
 (global_label "GND"
  (shape input)
  (at 21.59 17.78 180)
  (fields_autoplaced yes)
  (effects (font (size 1.27 1.27)) (justify right))
  (property "Intersheetrefs" "${INTERSHEET_REFS}" (at 14.7343 17.78 0) (effects (font (size 1.27 1.27)) (justify right) (hide yes))))
 (global_label "GPIO10_Trigger_PIN1"
  (shape input)
  (at 58.42 115.57 180)
  (fields_autoplaced yes)
  (effects (font (size 1.27 1.27)) (justify right))
  (property "Intersheetrefs" "${INTERSHEET_REFS}" (at 35.6591 115.57 0) (effects (font (size 1.27 1.27)) (justify right) (hide yes))))
 (symbol
  (lib_id "Device:R")
  (at 213.36 105.41 0)
  (unit 1)
  (exclude_from_sim no)
  (in_bom yes)
  (on_board yes)
  (dnp no)
  (fields_autoplaced yes)
  (property "Reference" "R4" (at 215.9 104.1399 0) (effects (font (size 1.27 1.27)) (justify left)))
  (property "Value" "4K7" (at 215.9 106.6799 0) (effects (font (size 1.27 1.27)) (justify left)))
  (property "Footprint" "Resistor_SMD:R_0805_2012Metric_Pad1.20x1.40mm_HandSolder" (at 211.582 105.41 90) (effects (font (size 1.27 1.27)) (hide yes)))
  (property "Datasheet" "~" (at 213.36 105.41 0) (effects (font (size 1.27 1.27)) (hide yes)))
  (property "Description" "Resistor" (at 213.36 105.41 0) (effects (font (size 1.27 1.27)) (hide yes)))
  (pin "2")
  (pin "1"))
 (symbol
  (lib_id "Connector:Conn_01x03_Pin")
  (at 53.34 107.95 0)
  (unit 1)
  (exclude_from_sim no)
  (in_bom yes)
  (on_board yes)
  (dnp no)
  (property "Reference" "J7" (at 48.768 105.664 0) (effects (font (size 1.27 1.27)) (justify right)))
  (property "Value" "Co_GPIOx3" (at 52.324 107.95 0) (effects (font (size 1.27 1.27)) (justify right)))
  (property "Footprint" "Connector_PinHeader_2.54mm:PinHeader_1x03_P2.54mm_Vertical" (at 53.34 107.95 0) (effects (font (size 1.27 1.27)) (hide yes)))
  (property "Datasheet" "~" (at 53.34 107.95 0) (effects (font (size 1.27 1.27)) (hide yes)))
  (property "Description" "Generic connector, single row, 01x03, script generated" (at 53.34 107.95 0) (effects (font (size 1.27 1.27)) (hide yes)))
  (pin "1")
  (pin "3")
  (pin "2"))
 (symbol
  (lib_id "Connector:Conn_01x06_Pin")
  (at 273.05 81.28 180)
  (unit 1)
  (exclude_from_sim no)
  (in_bom yes)
  (on_board yes)
  (dnp no)
  (property "Reference" "J6" (at 275.082 77.47 0) (effects (font (size 1.27 1.27))))
  (property "Value" "Conn_Vx1" (at 277.876 80.01 0) (effects (font (size 1.27 1.27))))
  (property "Footprint" "Connector_PinHeader_2.54mm:PinHeader_1x06_P2.54mm_Vertical" (at 273.05 81.28 0) (effects (font (size 1.27 1.27)) (hide yes)))
  (property "Datasheet" "~" (at 273.05 81.28 0) (effects (font (size 1.27 1.27)) (hide yes)))
  (property "Description" "Generic connector, single row, 01x06, script generated" (at 273.05 81.28 0) (effects (font (size 1.27 1.27)) (hide yes)))
  (pin "5")
  (pin "6")
  (pin "1")
  (pin "2")
  (pin "3")
  (pin "4"))
 (symbol
  (lib_id "Connector:TestPoint")
  (at 60.96 115.57 180)
  (unit 1)
  (exclude_from_sim no)
  (in_bom yes)
  (on_board yes)
  (dnp no)
  (fields_autoplaced yes)
  (property "Reference" "TP5" (at 63.5 117.6019 0) (effects (font (size 1.27 1.27)) (justify right)))
  (property "Value" "TestPoint" (at 63.5 120.1419 0) (effects (font (size 1.27 1.27)) (justify right)))
  (property "Footprint" "TestPoint:TestPoint_Pad_D1.0mm" (at 55.88 115.57 0) (effects (font (size 1.27 1.27)) (hide yes)))
  (property "Datasheet" "~" (at 55.88 115.57 0) (effects (font (size 1.27 1.27)) (hide yes)))
  (property "Description" "test point" (at 60.96 115.57 0) (effects (font (size 1.27 1.27)) (hide yes)))
  (pin "1"))
 (symbol
  (lib_id "Connector:TestPoint")
  (at 137.16 17.78 0)
  (unit 1)
  (exclude_from_sim no)
  (in_bom yes)
  (on_board yes)
  (dnp no)
  (fields_autoplaced yes)
  (property "Reference" "TP1" (at 139.7 13.2079 0) (effects (font (size 1.27 1.27)) (justify left)))
  (property "Value" "TestPoint" (at 139.7 15.7479 0) (effects (font (size 1.27 1.27)) (justify left)))
  (property "Footprint" "TestPoint:TestPoint_Pad_D1.0mm" (at 142.24 17.78 0) (effects (font (size 1.27 1.27)) (hide yes)))
  (property "Datasheet" "~" (at 142.24 17.78 0) (effects (font (size 1.27 1.27)) (hide yes)))
  (property "Description" "test point" (at 137.16 17.78 0) (effects (font (size 1.27 1.27)) (hide yes)))
  (pin "1"))
 (symbol
  (lib_id "Connector:TestPoint")
  (at 137.16 148.59 270)
  (unit 1)
  (exclude_from_sim no)
  (in_bom yes)
  (on_board yes)
  (dnp no)
  (fields_autoplaced yes)
  (property "Reference" "TP2" (at 142.24 147.3199 90) (effects (font (size 1.27 1.27)) (justify left)))
  (property "Value" "TestPoint" (at 142.24 149.8599 90) (effects (font (size 1.27 1.27)) (justify left)))
  (property "Footprint" "TestPoint:TestPoint_Pad_D1.0mm" (at 137.16 153.67 0) (effects (font (size 1.27 1.27)) (hide yes)))
  (property "Datasheet" "~" (at 137.16 153.67 0) (effects (font (size 1.27 1.27)) (hide yes)))
  (property "Description" "test point" (at 137.16 148.59 0) (effects (font (size 1.27 1.27)) (hide yes)))
  (pin "1"))
 (symbol
  (lib_id "Jumper:Jumper_2_Small_Open")
  (at 198.12 92.71 0)
  (unit 1)
  (exclude_from_sim no)
  (in_bom yes)
  (on_board yes)
  (dnp no)
  (property "Reference" "JP2" (at 198.12 98.298 0) (effects (font (size 1.27 1.27))))
  (property "Value" "Bridge_I2C" (at 198.374 95.504 0) (effects (font (size 1.27 1.27))))
  (property "Footprint" "Jumper:SolderJumper-2_P1.3mm_Open_Pad1.0x1.5mm" (at 198.12 92.71 0) (effects (font (size 1.27 1.27)) (hide yes)))
  (property "Datasheet" "~" (at 198.12 92.71 0) (effects (font (size 1.27 1.27)) (hide yes)))
  (property "Description" "Jumper, 2-pole, small symbol, open" (at 198.12 92.71 0) (effects (font (size 1.27 1.27)) (hide yes)))
  (pin "1")
  (pin "2"))
 (symbol
  (lib_id "Jumper:Jumper_2_Small_Open")
  (at 198.12 90.17 0)
  (unit 1)
  (exclude_from_sim no)
  (in_bom yes)
  (on_board yes)
  (dnp no)
  (fields_autoplaced yes)
  (property "Reference" "JP1" (at 198.12 83.82 0) (effects (font (size 1.27 1.27))))
  (property "Value" "Bridge_I2C" (at 198.12 86.36 0) (effects (font (size 1.27 1.27))))
  (property "Footprint" "Jumper:SolderJumper-2_P1.3mm_Open_Pad1.0x1.5mm" (at 198.12 90.17 0) (effects (font (size 1.27 1.27)) (hide yes)))
  (property "Datasheet" "~" (at 198.12 90.17 0) (effects (font (size 1.27 1.27)) (hide yes)))
  (property "Description" "Jumper, 2-pole, small symbol, open" (at 198.12 90.17 0) (effects (font (size 1.27 1.27)) (hide yes)))
  (pin "1")
  (pin "2"))
 (symbol
  (lib_id "Connector:TestPoint")
  (at 193.04 80.01 0)
  (unit 1)
  (exclude_from_sim no)
  (in_bom yes)
  (on_board yes)
  (dnp no)
  (fields_autoplaced yes)
  (property "Reference" "TP4" (at 195.58 75.4379 0) (effects (font (size 1.27 1.27)) (justify left)))
  (property "Value" "TestPoint" (at 195.58 77.9779 0) (effects (font (size 1.27 1.27)) (justify left)))
  (property "Footprint" "TestPoint:TestPoint_Pad_D1.0mm" (at 198.12 80.01 0) (effects (font (size 1.27 1.27)) (hide yes)))
  (property "Datasheet" "~" (at 198.12 80.01 0) (effects (font (size 1.27 1.27)) (hide yes)))
  (property "Description" "test point" (at 193.04 80.01 0) (effects (font (size 1.27 1.27)) (hide yes)))
  (pin "1"))
 (symbol
  (lib_id "Connector:Conn_01x05_Socket")
  (at 273.05 97.79 0)
  (unit 1)
  (exclude_from_sim no)
  (in_bom yes)
  (on_board yes)
  (dnp no)
  (fields_autoplaced yes)
  (property "Reference" "J1" (at 274.32 96.5199 0) (effects (font (size 1.27 1.27)) (justify left)))
  (property "Value" "Wire_5" (at 274.32 99.0599 0) (effects (font (size 1.27 1.27)) (justify left)))
  (property "Footprint" "Connector_Wire:SolderWire-0.25sqmm_1x05_P4.2mm_D0.65mm_OD1.7mm" (at 273.05 97.79 0) (effects (font (size 1.27 1.27)) (hide yes)))
  (property "Datasheet" "~" (at 273.05 97.79 0) (effects (font (size 1.27 1.27)) (hide yes)))
  (property "Description" "Generic connector, single row, 01x05, script generated" (at 273.05 97.79 0) (effects (font (size 1.27 1.27)) (hide yes)))
  (pin "2")
  (pin "1")
  (pin "4")
  (pin "3")
  (pin "5"))
 (symbol
  (lib_id "Connector:TestPoint")
  (at 205.74 154.94 270)
  (unit 1)
  (exclude_from_sim no)
  (in_bom yes)
  (on_board yes)
  (dnp no)
  (fields_autoplaced yes)
  (property "Reference" "TP3" (at 210.82 153.6699 90) (effects (font (size 1.27 1.27)) (justify left)))
  (property "Value" "TestPoint" (at 210.82 156.2099 90) (effects (font (size 1.27 1.27)) (justify left)))
  (property "Footprint" "TestPoint:TestPoint_Pad_D1.0mm" (at 205.74 160.02 0) (effects (font (size 1.27 1.27)) (hide yes)))
  (property "Datasheet" "~" (at 205.74 160.02 0) (effects (font (size 1.27 1.27)) (hide yes)))
  (property "Description" "test point" (at 205.74 154.94 0) (effects (font (size 1.27 1.27)) (hide yes)))
  (pin "1"))
 (symbol
  (lib_id "Connector:Conn_01x05_Pin")
  (at 53.34 96.52 0)
  (unit 1)
  (exclude_from_sim no)
  (in_bom yes)
  (on_board yes)
  (dnp no)
  (property "Reference" "J3" (at 46.99 94.488 0) (effects (font (size 1.27 1.27))))
  (property "Value" "Co_GPIOx1" (at 46.736 96.52 0) (effects (font (size 1.27 1.27))))
  (property "Footprint" "Connector_PinHeader_2.54mm:PinHeader_1x05_P2.54mm_Vertical" (at 53.34 96.52 0) (effects (font (size 1.27 1.27)) (hide yes)))
  (property "Datasheet" "~" (at 53.34 96.52 0) (effects (font (size 1.27 1.27)) (hide yes)))
  (property "Description" "Generic connector, single row, 01x05, script generated" (at 53.34 96.52 0) (effects (font (size 1.27 1.27)) (hide yes)))
  (pin "2")
  (pin "1")
  (pin "3")
  (pin "4")
  (pin "5"))
 (symbol
  (lib_id "Device:R")
  (at 205.74 105.41 0)
  (unit 1)
  (exclude_from_sim no)
  (in_bom yes)
  (on_board yes)
  (dnp no)
  (property "Reference" "R3" (at 207.772 104.14 0) (effects (font (size 1.27 1.27)) (justify left)))
  (property "Value" "4K7" (at 207.772 106.426 0) (effects (font (size 1.27 1.27)) (justify left)))
  (property "Footprint" "Resistor_SMD:R_0805_2012Metric_Pad1.20x1.40mm_HandSolder" (at 203.962 105.41 90) (effects (font (size 1.27 1.27)) (hide yes)))
  (property "Datasheet" "~" (at 205.74 105.41 0) (effects (font (size 1.27 1.27)) (hide yes)))
  (property "Description" "Resistor" (at 205.74 105.41 0) (effects (font (size 1.27 1.27)) (hide yes)))
  (pin "2")
  (pin "1"))
 (symbol
  (lib_id "ESP32-C3_SUPERMINI_TH:ESP32-C3_SUPERMINI_TH")
  (at 154.94 87.63 180)
  (unit 1)
  (exclude_from_sim no)
  (in_bom yes)
  (on_board yes)
  (dnp no)
  (fields_autoplaced yes)
  (property "Reference" "U3" (at 154.94 64.77 0) (effects (font (size 1.27 1.27))))
  (property "Value" "ESP32-C3_SUPERMINI_TH" (at 154.94 67.31 0) (effects (font (size 1.27 1.27))))
  (property "Footprint" "ESP32-C3_SUPERMINI_TH:MODULE_ESP32-C3_SUPERMINI_TH" (at 154.94 87.63 0) (effects (font (size 1.27 1.27)) (justify bottom) (hide yes)))
  (property "Datasheet" "" (at 154.94 87.63 0) (effects (font (size 1.27 1.27)) (hide yes)))
  (property "Description" "" (at 154.94 87.63 0) (effects (font (size 1.27 1.27)) (hide yes)))
  (property "MF" "Espressif Systems" (at 154.94 87.63 0) (effects (font (size 1.27 1.27)) (justify bottom) (hide yes)))
  (property "Description_1" "Super tiny ESP32-C3 board" (at 154.94 87.63 0) (effects (font (size 1.27 1.27)) (justify bottom) (hide yes)))
  (property "CREATOR" "DIZAR" (at 154.94 87.63 0) (effects (font (size 1.27 1.27)) (justify bottom) (hide yes)))
  (property "Price" "None" (at 154.94 87.63 0) (effects (font (size 1.27 1.27)) (justify bottom) (hide yes)))
  (property "Package" "Package" (at 154.94 87.63 0) (effects (font (size 1.27 1.27)) (justify bottom) (hide yes)))
  (property "Check_prices" "https://www.snapeda.com/parts/ESP32-C3%20SuperMini_TH/Espressif+Systems/view-part/?ref=eda" (at 154.94 87.63 0) (effects (font (size 1.27 1.27)) (justify bottom) (hide yes)))
  (property "STANDARD" "IPC-7351B" (at 154.94 87.63 0) (effects (font (size 1.27 1.27)) (justify bottom) (hide yes)))
  (property "VERIFIER" "" (at 154.94 87.63 0) (effects (font (size 1.27 1.27)) (justify bottom) (hide yes)))
  (property "SnapEDA_Link" "https://www.snapeda.com/parts/ESP32-C3%20SuperMini_TH/Espressif+Systems/view-part/?ref=snap" (at 154.94 87.63 0) (effects (font (size 1.27 1.27)) (justify bottom) (hide yes)))
  (property "MP" "ESP32-C3 SuperMini_TH" (at 154.94 87.63 0) (effects (font (size 1.27 1.27)) (justify bottom) (hide yes)))
  (property "Availability" "Not in stock" (at 154.94 87.63 0) (effects (font (size 1.27 1.27)) (justify bottom) (hide yes)))
  (property "MANUFACTURER" "Espressif Systems" (at 154.94 87.63 0) (effects (font (size 1.27 1.27)) (justify bottom) (hide yes)))
  (pin "10")
  (pin "G")
  (pin "21")
  (pin "20")
  (pin "4")
  (pin "5V")
  (pin "3.3")
  (pin "7")
  (pin "8")
  (pin "5")
  (pin "9")
  (pin "3")
  (pin "0")
  (pin "6")
  (pin "1")
  (pin "2"))
 (sheet_instances
  (path ""
   (page "1")))
 (embedded_fonts no))
